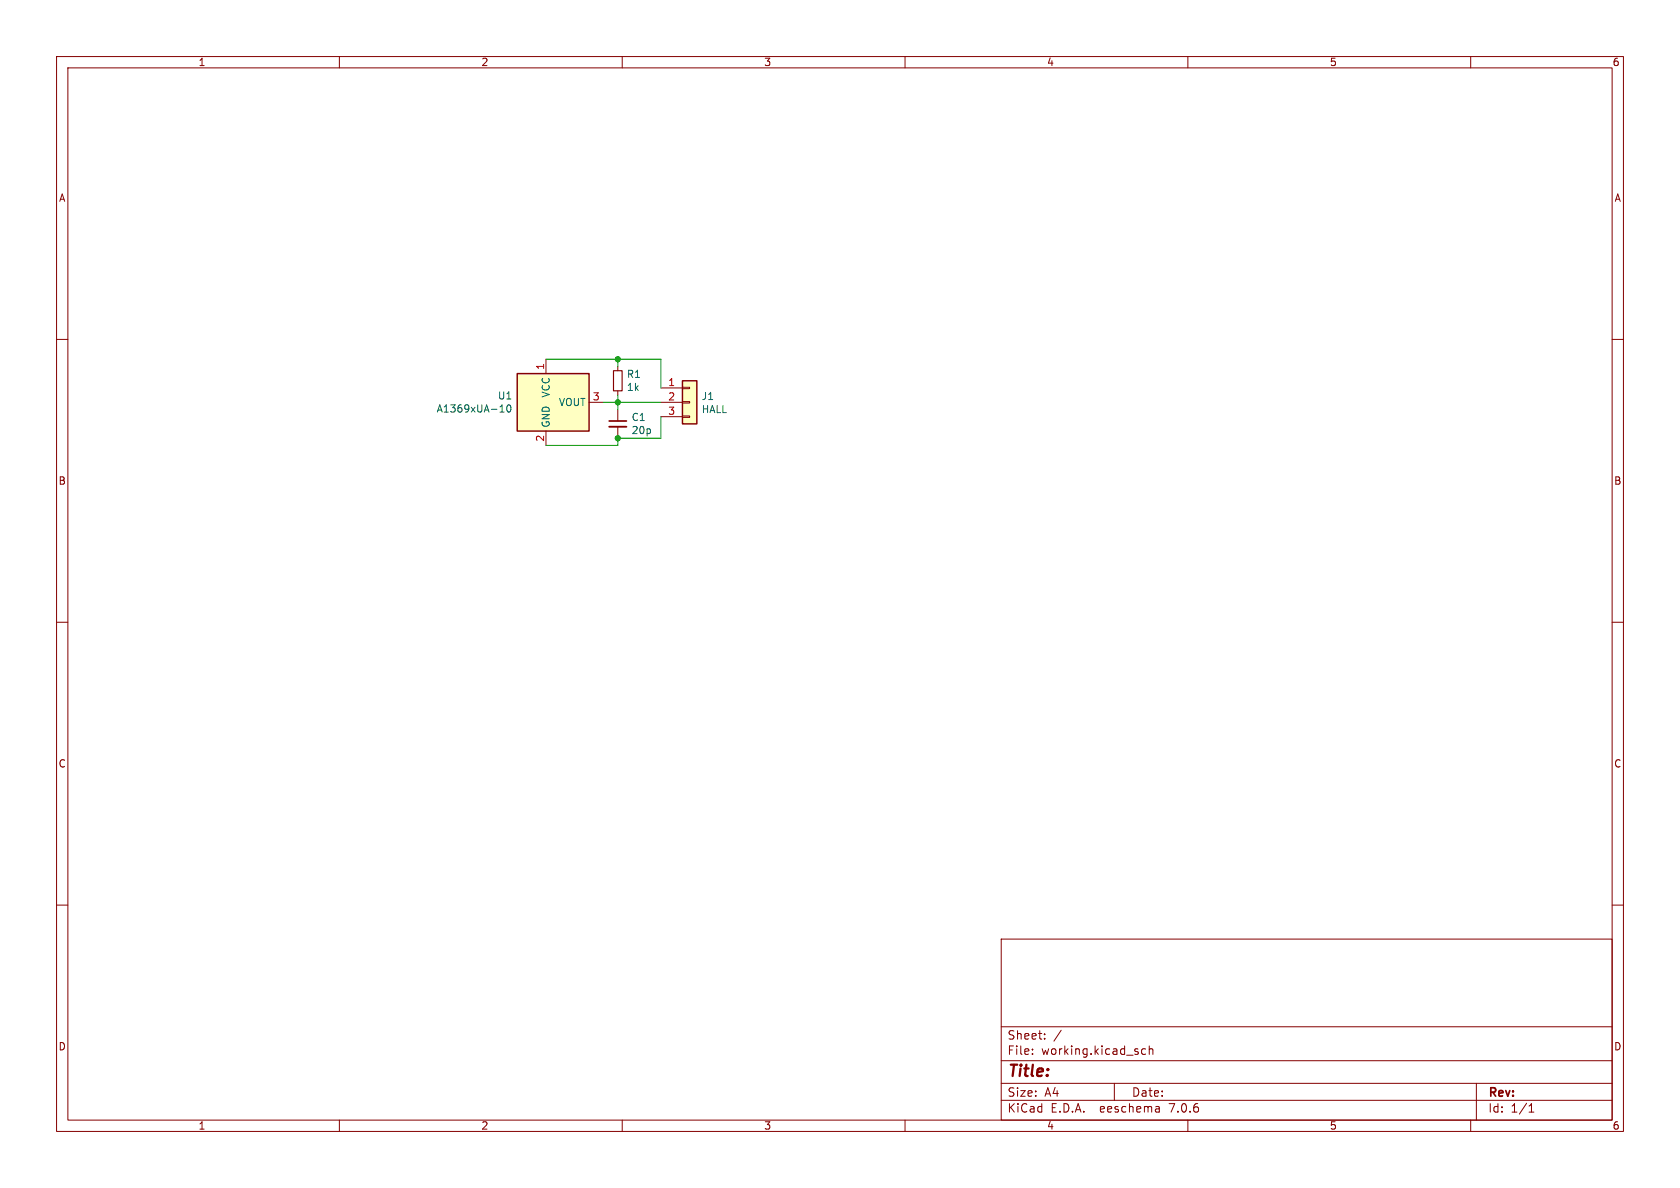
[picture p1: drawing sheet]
(kicad_sch (version 20230121) (generator eeschema)

 (paper "A4")

 (lib_symbols
  (symbol "Connector_Generic:Conn_01x03" (pin_names (offset 1.016) hide) (in_bom yes) (on_board yes)
   (property "Reference" "J" (at 0 5.08 0) (effects (font (size 1.27 1.27))))
   (property "Value" "Conn_01x03" (at 0 -5.08 0) (effects (font (size 1.27 1.27))))
   (property "Footprint" "" (at 0 0 0) (effects (font (size 1.27 1.27)) hide))
   (property "Datasheet" "~" (at 0 0 0) (effects (font (size 1.27 1.27)) hide))
   (symbol "Conn_01x03_1_1"
    (rectangle (start -1.27 -2.413) (end 0 -2.667) (stroke (width 0.1524) (type default)) (fill (type none)))
    (rectangle (start -1.27 0.127) (end 0 -0.127) (stroke (width 0.1524) (type default)) (fill (type none)))
    (rectangle (start -1.27 2.667) (end 0 2.413) (stroke (width 0.1524) (type default)) (fill (type none)))
    (rectangle (start -1.27 3.81) (end 1.27 -3.81) (stroke (width 0.254) (type default)) (fill (type background)))
    (pin passive line (at -5.08 2.54 0) (length 3.81) (name "Pin_1" (effects (font (size 1.27 1.27)))) (number "1" (effects (font (size 1.27 1.27)))))
    (pin passive line (at -5.08 0 0) (length 3.81) (name "Pin_2" (effects (font (size 1.27 1.27)))) (number "2" (effects (font (size 1.27 1.27)))))
    (pin passive line (at -5.08 -2.54 0) (length 3.81) (name "Pin_3" (effects (font (size 1.27 1.27)))) (number "3" (effects (font (size 1.27 1.27)))))))
  (symbol "Device:C_Small" (pin_numbers hide) (pin_names (offset 0.254) hide) (in_bom yes) (on_board yes)
   (property "Reference" "C" (at 0.254 1.778 0) (effects (font (size 1.27 1.27)) (justify left)))
   (property "Value" "C_Small" (at 0.254 -2.032 0) (effects (font (size 1.27 1.27)) (justify left)))
   (property "Footprint" "" (at 0 0 0) (effects (font (size 1.27 1.27)) hide))
   (property "Datasheet" "~" (at 0 0 0) (effects (font (size 1.27 1.27)) hide))
   (symbol "C_Small_0_1"
    (polyline (pts (xy -1.524 -0.508) (xy 1.524 -0.508)) (stroke (width 0.3302) (type default)) (fill (type none)))
    (polyline (pts (xy -1.524 0.508) (xy 1.524 0.508)) (stroke (width 0.3048) (type default)) (fill (type none))))
   (symbol "C_Small_1_1"
    (pin passive line (at 0 2.54 270) (length 2.032) (name "~" (effects (font (size 1.27 1.27)))) (number "1" (effects (font (size 1.27 1.27)))))
    (pin passive line (at 0 -2.54 90) (length 2.032) (name "~" (effects (font (size 1.27 1.27)))) (number "2" (effects (font (size 1.27 1.27)))))))
  (symbol "Device:R_Small" (pin_numbers hide) (pin_names (offset 0.254) hide) (in_bom yes) (on_board yes)
   (property "Reference" "R" (at 0.762 0.508 0) (effects (font (size 1.27 1.27)) (justify left)))
   (property "Value" "R_Small" (at 0.762 -1.016 0) (effects (font (size 1.27 1.27)) (justify left)))
   (property "Footprint" "" (at 0 0 0) (effects (font (size 1.27 1.27)) hide))
   (property "Datasheet" "~" (at 0 0 0) (effects (font (size 1.27 1.27)) hide))
   (symbol "R_Small_0_1"
    (rectangle (start -0.762 1.778) (end 0.762 -1.778) (stroke (width 0.2032) (type default)) (fill (type none))))
   (symbol "R_Small_1_1"
    (pin passive line (at 0 2.54 270) (length 0.762) (name "~" (effects (font (size 1.27 1.27)))) (number "1" (effects (font (size 1.27 1.27)))))
    (pin passive line (at 0 -2.54 90) (length 0.762) (name "~" (effects (font (size 1.27 1.27)))) (number "2" (effects (font (size 1.27 1.27)))))))
  (symbol "Sensor_Current:A1369xUA-10" (in_bom yes) (on_board yes)
   (property "Reference" "U" (at 8.89 6.35 0) (effects (font (size 1.27 1.27)) (justify left)))
   (property "Value" "A1369xUA-10" (at 8.89 3.81 0) (effects (font (size 1.27 1.27)) (justify left)))
   (property "Footprint" "Sensor_Current:Allegro_SIP-3" (at 8.89 -2.54 0) (effects (font (size 1.27 1.27) italic) (justify left) hide))
   (property "Datasheet" "http://www.allegromicro.com/~/media/Files/Datasheets/A1369-Datasheet.ashx?la=en" (at 0 0 0) (effects (font (size 1.27 1.27)) hide))
   (symbol "A1369xUA-10_0_1"
    (rectangle (start -5.08 5.08) (end 7.62 -5.08) (stroke (width 0.254) (type default)) (fill (type background))))
   (symbol "A1369xUA-10_1_1"
    (pin power_in line (at 0 7.62 270) (length 2.54) (name "VCC" (effects (font (size 1.27 1.27)))) (number "1" (effects (font (size 1.27 1.27)))))
    (pin power_in line (at 0 -7.62 90) (length 2.54) (name "GND" (effects (font (size 1.27 1.27)))) (number "2" (effects (font (size 1.27 1.27)))))
    (pin output line (at 10.16 0 180) (length 2.54) (name "VOUT" (effects (font (size 1.27 1.27)))) (number "3" (effects (font (size 1.27 1.27))))))))

 (junction (at 109.22 71.12) (diameter 0) (color 0 0 0 0))
 (junction (at 109.22 63.5) (diameter 0) (color 0 0 0 0))
 (junction (at 109.22 77.47) (diameter 0) (color 0 0 0 0))

 (wire (pts (xy 109.22 78.74) (xy 96.52 78.74)) (stroke (width 0) (type default)))
 (wire (pts (xy 116.84 68.58) (xy 116.84 63.5)) (stroke (width 0) (type default)))
 (wire (pts (xy 116.84 71.12) (xy 109.22 71.12)) (stroke (width 0) (type default)))
 (wire (pts (xy 116.84 73.66) (xy 116.84 77.47)) (stroke (width 0) (type default)))
 (wire (pts (xy 116.84 77.47) (xy 109.22 77.47)) (stroke (width 0) (type default)))
 (wire (pts (xy 109.22 72.39) (xy 109.22 71.12)) (stroke (width 0) (type default)))
 (wire (pts (xy 109.22 69.85) (xy 109.22 71.12)) (stroke (width 0) (type default)))
 (wire (pts (xy 109.22 63.5) (xy 96.52 63.5)) (stroke (width 0) (type default)))
 (wire (pts (xy 109.22 71.12) (xy 106.68 71.12)) (stroke (width 0) (type default)))
 (wire (pts (xy 109.22 77.47) (xy 109.22 78.74)) (stroke (width 0) (type default)))
 (wire (pts (xy 109.22 64.77) (xy 109.22 63.5)) (stroke (width 0) (type default)))
 (wire (pts (xy 116.84 63.5) (xy 109.22 63.5)) (stroke (width 0) (type default)))

 (symbol (lib_id "Sensor_Current:A1369xUA-10") (at 96.52 71.12 0) (unit 1) (in_bom yes) (on_board yes) (dnp no)
  (property "Reference" "U1" (at 90.678 69.9516 0) (effects (font (size 1.27 1.27)) (justify right)))
  (property "Value" "A1369xUA-10" (at 90.678 72.263 0) (effects (font (size 1.27 1.27)) (justify right)))
  (property "Footprint" "Sensor_Current:Allegro_SIP-3" (at 105.41 73.66 0) (effects (font (size 1.27 1.27) italic) (justify left) hide))
  (property "Datasheet" "http://www.allegromicro.com/~/media/Files/Datasheets/A1369-Datasheet.ashx?la=en" (at 96.52 71.12 0) (effects (font (size 1.27 1.27)) hide)) (pin "1") (pin "2") (pin "3"))

 (symbol (lib_id "Device:R_Small") (at 109.22 67.31 180) (unit 1) (in_bom yes) (on_board yes) (dnp no)
  (property "Reference" "R1" (at 110.7186 66.1416 0) (effects (font (size 1.27 1.27)) (justify right)))
  (property "Value" "1k" (at 110.7186 68.453 0) (effects (font (size 1.27 1.27)) (justify right)))
  (property "Footprint" "coddingtonbear:0805_Milling" (at 109.22 67.31 0) (effects (font (size 1.27 1.27)) hide))
  (property "Datasheet" "~" (at 109.22 67.31 0) (effects (font (size 1.27 1.27)) hide)) (pin "1") (pin "2"))

 (symbol (lib_id "Connector_Generic:Conn_01x03") (at 121.92 71.12 0) (unit 1) (in_bom yes) (on_board yes) (dnp no)
  (property "Reference" "J1" (at 123.952 70.0532 0) (effects (font (size 1.27 1.27)) (justify left)))
  (property "Value" "HALL" (at 123.952 72.3646 0) (effects (font (size 1.27 1.27)) (justify left)))
  (property "Footprint" "Connector_PinHeader_2.54mm:PinHeader_1x03_P2.54mm_Vertical" (at 121.92 71.12 0) (effects (font (size 1.27 1.27)) hide))
  (property "Datasheet" "~" (at 121.92 71.12 0) (effects (font (size 1.27 1.27)) hide)) (pin "1") (pin "2") (pin "3"))

 (symbol (lib_id "Device:C_Small") (at 109.22 74.93 0) (unit 1) (in_bom yes) (on_board yes) (dnp no)
  (property "Reference" "C1" (at 111.5568 73.7616 0) (effects (font (size 1.27 1.27)) (justify left)))
  (property "Value" "20p" (at 111.5568 76.073 0) (effects (font (size 1.27 1.27)) (justify left)))
  (property "Footprint" "coddingtonbear:0805_Milling" (at 109.22 74.93 0) (effects (font (size 1.27 1.27)) hide))
  (property "Datasheet" "~" (at 109.22 74.93 0) (effects (font (size 1.27 1.27)) hide)) (pin "1") (pin "2"))

 (sheet_instances (path "" (page "1"))))
